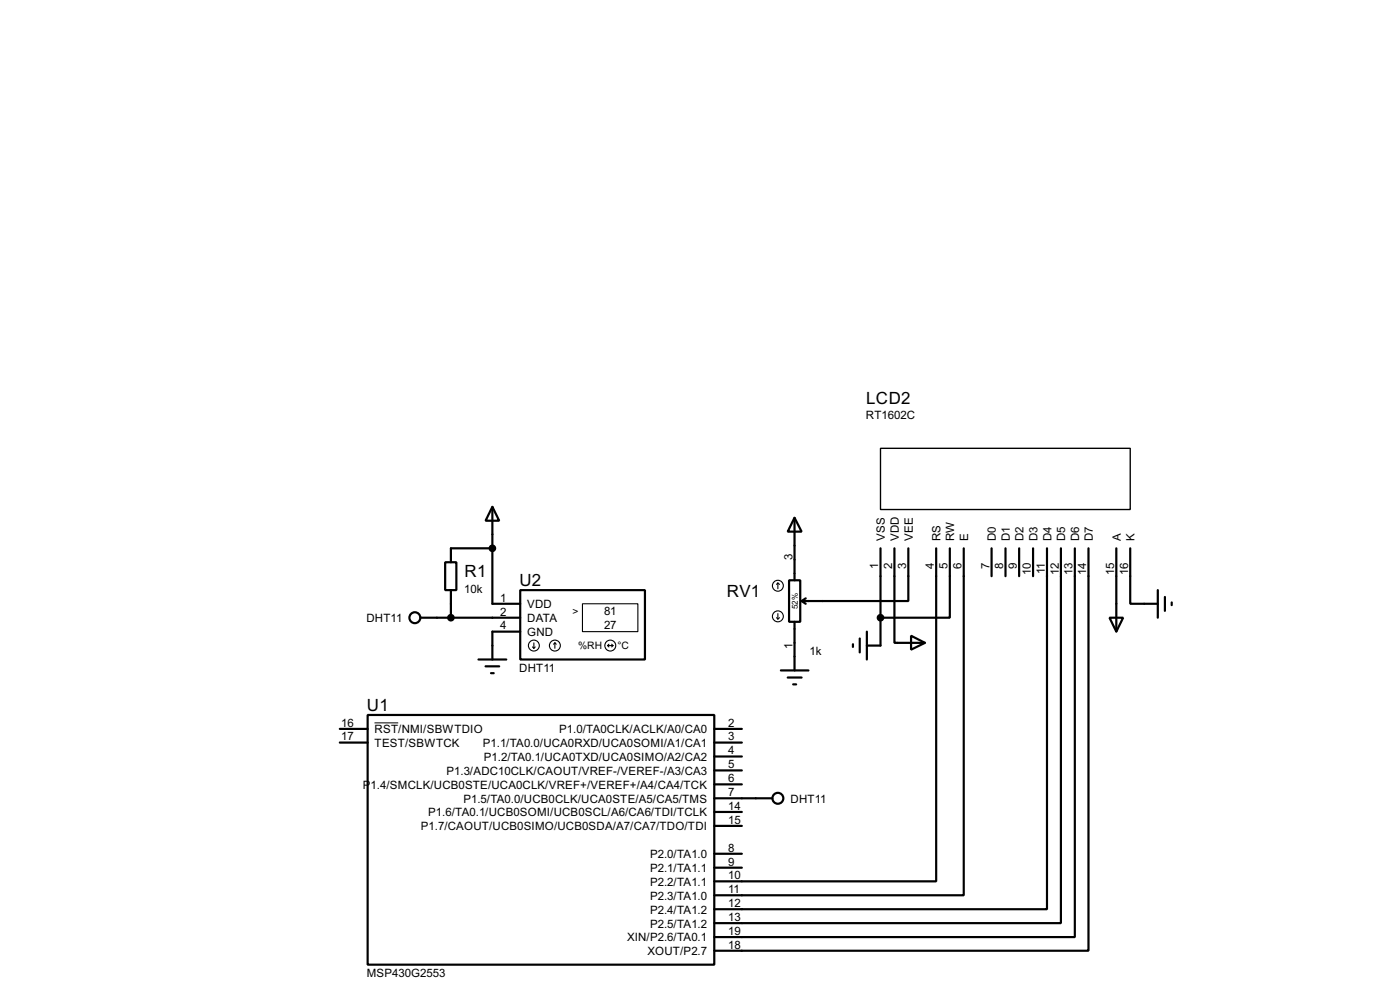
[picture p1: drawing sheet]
<svg xmlns="http://www.w3.org/2000/svg" width="256mm" height="180mm" viewBox="0 0 256 180" stroke-linecap="round" stroke-linejoin="round" font-family="sans-serif">
<g fill="none" stroke="#000" stroke-width=".4">
<path d="M90.2 92.8l1.3 2.5h-2.5zM90.2 92.8v17.7h5.1M145.6 94.8l1.3 2.5h-2.6zM145.6 94.8v11.4M77 113.1h18.3M81.6 102.9h2v5.1h-2zM82.6 108v5.1M90.2 100.4h-7.6v2.5M95.3 108h22.9v12.7h-22.9zM95.3 115.6h-5.1v5.1M144.6 106.2h2v7.6h-2zM145.6 113.8v8.9"/>
<path d="M146.9 110l.7 .5M147.6 109.5l-.7 .5M156.3 117.9v.5M157.5 116.9v2.5M158.8 115.6v5.1M161.3 100.4v17.8h-2.5M163.9 100.4v17.3h5.6M166.4 100.4v9.6h-19.5M166.9 116.4l2.6 1.3-2.6 1.2zM171.5 100.4v60.9h-40.6M174 100.4v12.7h-12.7M176.6 100.4v63.5h-45.7"/>
<path d="M181.7 100.4v5.1M184.2 100.4v5.1M186.7 100.4v5.1M189.3 100.4v5.1M191.8 100.4v66h-60.9M194.4 100.4v68.6h-63.5M196.9 100.4v71.1h-66M199.4 100.4v73.6h-68.5M203.3 113.1h2.5l-1.3 2.5zM204.5 100.4v15.2M207.1 100.4v10.1h5M212.1 108v5.1"/>
<path d="M213.4 109.3v2.5M214.7 110.3v.5M62.3 135.9h5.1M62.3 133.4h5.1M67.4 130.9h63.5v45.7h-63.5zM87.7 120.7h5.1M89 122h2.5M90 123.2h.5M130.9 135.9h5M130.9 133.4h5M130.9 138.5h5M143.1 122.7h5"/>
<path d="M144.3 124h2.6M145.3 125.3h.6M130.9 146.1h10.6M130.9 151.2h5M130.9 148.6h5M130.9 141h5M130.9 143.6h5M130.9 158.8h5M130.9 156.3h5"/>
<circle cx="76" cy="113.1" r="1"/>
<circle cx="142.5" cy="146.1" r="1"/>
</g>
<g fill="none" stroke="#000" stroke-width=".2">
<path d="M97.6 118.4l.2 .3M97.8 117.7v1M98.1 118.4l-.3 .3M101.7 117.7l-.3 .2M101.7 117.7l.2 .2M101.7 117.7v1M106.7 110.5h10.2v5.1h-10.2zM111.3 118.2h1M111.3 118.2l.3 .2M111.6 117.9l-.3 .3M112.1 117.9l.2 .3M112.3 118.2l-.2 .2"/>
<path d="M142.3 113.1l.2 .2M142.5 106.7l-.2 .3M142.5 106.7l.3 .3M142.5 106.7v1.1M142.5 112.3v1M142.8 113.1l-.3 .2"/>
<circle cx="97.8" cy="118.2" r="1"/>
<circle cx="101.6" cy="118.2" r="1"/>
<circle cx="111.8" cy="118.2" r="1"/>
<circle cx="142.5" cy="112.8" r="1"/>
<circle cx="142.5" cy="107.2" r="1"/>
</g>
<path d="M161.3 82.1h45.8v11.2h-45.8z" fill="none" stroke="#000" stroke-width=".25"/>
<g fill="#000" stroke="#000" stroke-width=".4">
<circle cx="82.6" cy="113.1" r=".5"/>
<circle cx="90.2" cy="100.4" r=".5"/>
<circle cx="161.3" cy="113.1" r=".5"/>
</g>
<path d="M68.6 132.3h4.4" fill="none" stroke="#000" stroke-width=".18"/>
<g font-size="3.5">
<text x="158.7" y="73.9">LCD2</text>
<text x="85.1" y="105.6">R1</text>
<text x="95.2" y="107.2">U2</text>
<text x="133.2" y="109.2">RV1</text>
<text x="67.2" y="130.1">U1</text>
</g>
<g font-size="2.4">
<text x="158.6" y="76.8">RT1602C</text>
<text x="162.1" y="99.1" transform="rotate(-90 162.1 99.1)">VSS</text>
<text x="164.7" y="99.1" transform="rotate(-90 164.7 99.1)">VDD</text>
<text x="167.2" y="99.1" transform="rotate(-90 167.2 99.1)">VEE</text>
<text x="172.3" y="99.1" transform="rotate(-90 172.3 99.1)">RS</text>
<text x="174.8" y="99.1" transform="rotate(-90 174.8 99.1)">RW</text>
<text x="177.4" y="99.1" transform="rotate(-90 177.4 99.1)">E</text>
<text x="182.5" y="99.1" transform="rotate(-90 182.5 99.1)">D0</text>
<text x="185" y="99.1" transform="rotate(-90 185 99.1)">D1</text>
<text x="187.5" y="99.1" transform="rotate(-90 187.5 99.1)">D2</text>
<text x="190.1" y="99.1" transform="rotate(-90 190.1 99.1)">D3</text>
<text x="192.6" y="99.1" transform="rotate(-90 192.6 99.1)">D4</text>
<text x="195.2" y="99.1" transform="rotate(-90 195.2 99.1)">D5</text>
<text x="197.7" y="99.1" transform="rotate(-90 197.7 99.1)">D6</text>
<text x="200.2" y="99.1" transform="rotate(-90 200.2 99.1)">D7</text>
<text x="205.3" y="99.1" transform="rotate(-90 205.3 99.1)">A</text>
<text x="207.9" y="99.1" transform="rotate(-90 207.9 99.1)">K</text>
<text x="145.2" y="102.4" transform="rotate(-90 145.2 102.4)">3</text>
<text x="160.9" y="104.1" transform="rotate(-90 160.9 104.1)">1</text>
<text x="163.5" y="104.1" transform="rotate(-90 163.5 104.1)">2</text>
<text x="166" y="104.1" transform="rotate(-90 166 104.1)">3</text>
<text x="171.1" y="104.1" transform="rotate(-90 171.1 104.1)">4</text>
<text x="173.6" y="104.1" transform="rotate(-90 173.6 104.1)">5</text>
<text x="176.2" y="104.1" transform="rotate(-90 176.2 104.1)">6</text>
<text x="181.3" y="104.1" transform="rotate(-90 181.3 104.1)">7</text>
<text x="183.8" y="104.1" transform="rotate(-90 183.8 104.1)">8</text>
<text x="186.3" y="104.1" transform="rotate(-90 186.3 104.1)">9</text>
<text x="188.9" y="105.2" transform="rotate(-90 188.9 105.2)">10</text>
<text x="191.4" y="105.1" transform="rotate(-90 191.4 105.1)">11</text>
<text x="194" y="105.2" transform="rotate(-90 194 105.2)">12</text>
<text x="196.5" y="105.2" transform="rotate(-90 196.5 105.2)">13</text>
<text x="199" y="105.2" transform="rotate(-90 199 105.2)">14</text>
<text x="204.1" y="105.2" transform="rotate(-90 204.1 105.2)">15</text>
<text x="206.7" y="105.2" transform="rotate(-90 206.7 105.2)">16</text>
<text x="67.1" y="113.9">DHT11</text>
<text x="85.1" y="108.5">10k</text>
<text x="91.6" y="112.7">2</text>
<text x="91.6" y="110.1">1</text>
<text x="96.6" y="113.9">DATA</text>
<text x="96.6" y="111.3">VDD</text>
<text x="110.7" y="112.6">81</text>
<text x="91.6" y="115.2">4</text>
<text x="96.6" y="116.4">GND</text>
<text x="110.7" y="115.2">27</text>
<text x="145.2" y="118.8" transform="rotate(-90 145.2 118.8)">1</text>
<text x="148.3" y="119.9">1k</text>
<text x="95.1" y="122.9">DHT11</text>
<text x="62.5" y="135.5">17</text>
<text x="62.5" y="133">16</text>
<text x="68.6" y="136.7">TEST/SBWTCK</text>
<text x="68.6" y="134.2">RST/NMI/SBWTDIO</text>
<text x="88.4" y="136.7">P1.1/TA0.0/UCA0RXD/UCA0SOMI/A1/CA1</text>
<text x="102.4" y="134.2">P1.0/TA0CLK/ACLK/A0/CA0</text>
<text x="133.4" y="135.5">3</text>
<text x="133.4" y="133">2</text>
<text x="81.8" y="141.8">P1.3/ADC10CLK/CAOUT/VREF-/VEREF-/A3/CA3</text>
<text x="88.6" y="139.3">P1.2/TA0.1/UCA0TXD/UCA0SIMO/A2/CA2</text>
<text x="133.4" y="138.1">4</text>
<text x="133.4" y="140.6">5</text>
<text x="133.4" y="143.2">6</text>
<text x="66.5" y="144.4">P</text>
<text x="67.9" y="144.4">1.4/SMCLK/UCB0STE/UCA0CLK/VREF+/VEREF+/A4/CA4/TCK</text>
<text x="78.4" y="149.4">P1.6/TA0.1/UCB0SOMI/UCB0SCL/A6/CA6/TDI/TCLK</text>
<text x="84.9" y="146.9">P1.5/TA0.0/UCB0CLK/UCA0STE/A5/CA5/TMS</text>
<text x="133.4" y="148.2">14</text>
<text x="133.4" y="145.7">7</text>
<text x="144.8" y="146.9">DHT11</text>
<text x="77.1" y="152">P1.7/CAOUT/UCB0SIMO/UCB0SDA/A7/CA7/TDO/TDI</text>
<text x="133.4" y="150.8">15</text>
<text x="133.4" y="155.9">8</text>
<text x="119.1" y="159.6">P2.1/TA1.1</text>
<text x="119.1" y="157.1">P2.0/TA1.0</text>
<text x="133.4" y="158.4">9</text>
<text x="133.4" y="160.9">10</text>
<text x="119.1" y="167.2">P2.4/TA1.2</text>
<text x="119.1" y="162.1">P2.2/TA1.1</text>
<text x="119.1" y="164.7">P2.3/TA1.0</text>
<text x="133.4" y="166">12</text>
<text x="133.4" y="163.5">11</text>
<text x="114.9" y="172.3">XIN/P2.6/TA0.1</text>
<text x="119.1" y="169.8">P2.5/TA1.2</text>
<text x="133.4" y="173.6">18</text>
<text x="133.4" y="171.1">19</text>
<text x="133.4" y="168.6">13</text>
<text x="67.2" y="178.8">MSP430G2553</text>
<text x="118.6" y="174.8">XOUT/P2.7</text>
</g>
<g font-size="2.1">
<text x="104.9" y="112.6">&gt;</text>
<text x="105.9" y="118.9">%RH</text>
<text x="113.1" y="118.9">°C</text>
</g>
<text font-size="1.7" x="146.2" y="111.5" transform="rotate(-90 146.2 111.5)">52%</text>
</svg>
